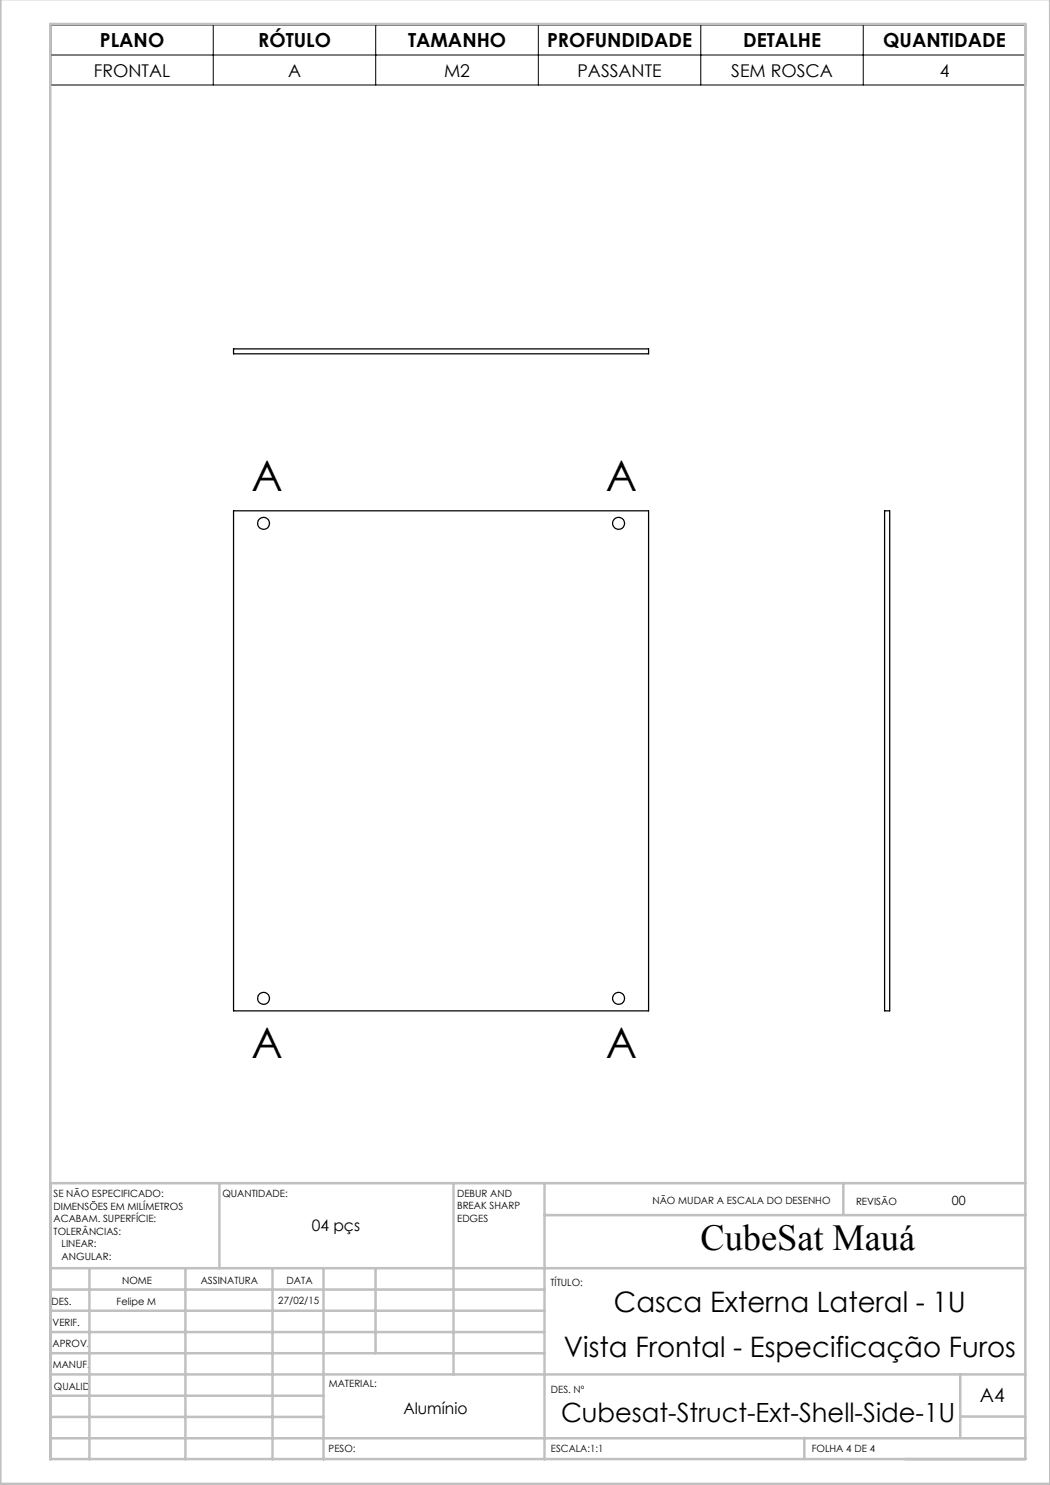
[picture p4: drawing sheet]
<svg xmlns="http://www.w3.org/2000/svg" width="210mm" height="297mm" viewBox="0 0 210 297" stroke-linecap="round" stroke-linejoin="round" font-family="sans-serif">
<path d="M10.2 5h194.9v12h-194.9zM10.2 11h194.9M42.7 5v12M75.1 5v12M107.7 5v12M140.2 5v12M172.6 5v12" fill="none" stroke="#000" stroke-width=".2"/>
<g fill="none" stroke="#c0c0c0" stroke-width=".5">
<path d="M.1 -.1v296.9h209.9v-296.9M10.1 4.8h195v287h-195zM43.9 236.6v17M90.7 236.6v38.3M108.9 236.6v55.3M168.7 236.6v6.3M205.1 236.6h-195v55.3M10.1 253.6h195M10.1 257.9h98.8M17.9 253.6v38.3M37.1 253.6v38.3M54.5 253.6v38.3"/>
<path d="M64.7 253.6v38.3M75.1 253.6v17M108.9 243h96.2M10.1 270.6h98.8M10.1 266.4h98.8M10.1 262.1h98.8M10.1 279.1h54.6M10.1 274.9h195M192.1 274.8v12.7M10.1 287.7h195M10.1 283.4h54.6M160.9 287.5v4.3"/>
<path d="M192.1 283.3h13"/>
</g>
<g fill="none" stroke="#000" stroke-width=".25">
<path d="M46.7 69.8h83v1h-83zM46.7 102.2h83v100h-83zM176.9 102.2h1v100h-1z"/>
<circle cx="52.7" cy="104.7" r="1.2"/>
<circle cx="123.7" cy="104.7" r="1.2"/>
<circle cx="52.7" cy="199.7" r="1.2"/>
<circle cx="123.7" cy="199.7" r="1.2"/>
</g>
<g font-size="8.5">
<text x="50.3" y="98.2">A</text>
<text x="121.2" y="98.2">A</text>
<text x="50.3" y="211.6">A</text>
<text x="121.2" y="211.6">A</text>
</g>
<text font-size="7.3" x="140.1" y="249.9">CubeSat Mauá</text>
<g font-size="5.6">
<text x="122.8" y="262.4">Casca Externa Lateral - 1U</text>
<text x="112.8" y="271.4">Vista Frontal - Especificação Furos</text>
</g>
<text font-size="5.3" x="112.2" y="284.3">Cubesat-Struct-Ext-Shell-Side-1U</text>
<g font-size="3.9">
<text x="20" y="9.5">PLANO</text>
<text x="51.6" y="9.5">RÓTULO</text>
<text x="81.6" y="9.5">TAMANHO</text>
<text x="109.4" y="9.5">PROFUNDIDADE</text>
<text x="148.6" y="9.5">DETALHE</text>
<text x="176.7" y="9.5">QUANTIDADE</text>
<text x="196" y="280.4">A4</text>
</g>
<g font-size="3.5">
<text x="18.8" y="15.3">FRONTAL</text>
<text x="57.6" y="15.3">A</text>
<text x="88.8" y="15.3">M2</text>
<text x="115.5" y="15.3">PASSANTE</text>
<text x="146.3" y="15.3">SEM ROSCA</text>
<text x="187.9" y="15.3">4</text>
</g>
<g font-size="3.2">
<text x="62.3" y="246.3">04 pçs</text>
<text x="80.7" y="282.8">Alumínio</text>
</g>
<text font-size="2.5" x="190.4" y="240.9">00</text>
<g font-size="2">
<text x="10.7" y="239.5">SE NÃO ESPECIFICADO:</text>
<text x="44.5" y="239.5">QUANTIDADE:</text>
<text x="91.4" y="239.4">DEBUR AND</text>
<text x="10.7" y="242">DIMENSÕES EM MILÍMETROS</text>
<text x="10.7" y="244.5">ACABAM. SUPERFÍCIE:</text>
<text x="91.4" y="241.9">BREAK SHARP</text>
<text x="91.4" y="244.4">EDGES</text>
<text x="130.5" y="240.8">NÃO MUDAR A ESCALA DO DESENHO</text>
<text x="171.2" y="241">REVISÃO</text>
<text x="10.7" y="247">TOLERÂNCIAS:</text>
<text x="12.3" y="249.5">LINEAR:</text>
<text x="12.3" y="252">ANGULAR:</text>
<text x="24.4" y="256.9">NOME</text>
<text x="40.1" y="256.8">ASSINATURA</text>
<text x="57.3" y="256.8">DATA</text>
<text x="110.1" y="257.1">TÍTULO:</text>
<text x="10.3" y="260.9">DES.</text>
<text x="23.3" y="261">Felipe M</text>
<text x="55.7" y="260.8">27/02/15</text>
<text x="10.5" y="269.3">APROV.</text>
<text x="10.5" y="265.2">VERIF.</text>
<text x="10.6" y="273.6">MANUF.</text>
<text x="10.8" y="278">QUALID</text>
<text x="65.8" y="277.4">MATERIAL:</text>
<text x="110.2" y="278.5">DES. Nº</text>
<text x="65.7" y="290.4">PESO:</text>
<text x="110.2" y="290.5">ESCALA:1:1</text>
<text x="162.4" y="290.4">FOLHA 4 DE 4</text>
</g>
</svg>
